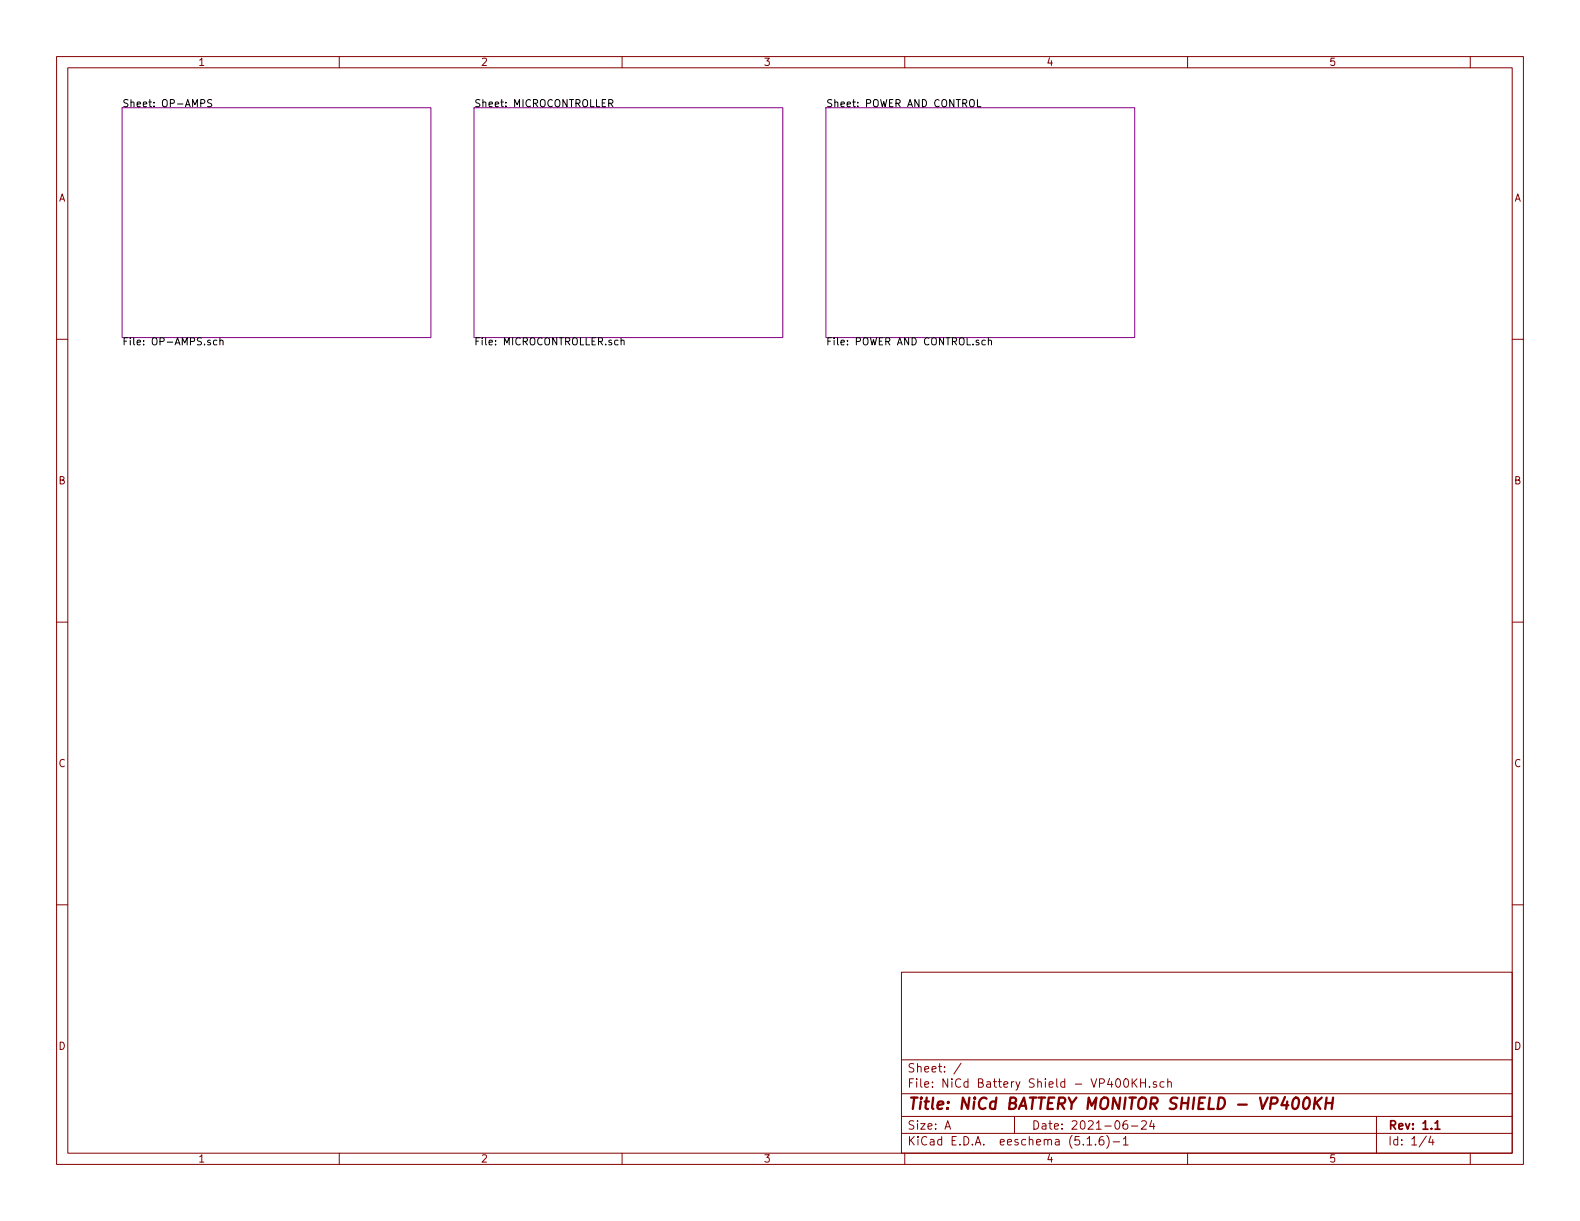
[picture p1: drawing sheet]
<svg xmlns="http://www.w3.org/2000/svg" width="279mm" height="216mm" viewBox="0 0 279 216" stroke-linecap="round" stroke-linejoin="round" font-family="sans-serif">
<g fill="none" stroke="#840000" stroke-width=".18">
<path d="M10 10h259.4v195.9h-259.4zM12 12h255.4v191.9h-255.4zM60 10v2M110 10v2M160 10v2M210 10v2M260 10v2M10 60h2M267.4 60h2M10 110h2M267.4 110h2M10 160h2"/>
<path d="M267.4 160h2M159.4 171.9h108v32h-108zM159.4 197.4h108M159.4 193.4h108M159.4 187.4h108M167.1 199.7l.5-1.5 .5 1.5M167.2 199.2h.8M170 188l-1.3 1.9M179.4 197.4v3M198.9 190.9l.3-.1a.94 .94 0 0 1 0 1.5 .79 .79 0 0 1-.3-1.4zM199.3 198.2a.62 .62 0 0 0-.7 .6l.1 .7 .2 .2 .5-.2v-.5l-.1-.2h-.4l-.3 .2M200.1 199.1h1.1"/>
<path d="M200.2 190.8v1.5M200.4 191.4l.7 .9M201.1 190.8l-.9 .8M201.7 190.8v1.5M201.7 191.5h.9M201.9 198.3l.2-.1h.3l.3 .1v.3v.2l-.9 .9h.9M202.6 190.8v1.5M203.3 192.1v.2M203.7 198.1l-.4 1.1h.9M204 198.7v1M204.5 191.3h-.4l-.2 .2 .1 .2 .5 .1v.4h-.6M205.8 191.3h-.4l-.3 .2 .1 .6 .2 .2 .4-.1"/>
<path d="M206.5 191.4l.2-.1h.4v1M206.5 190.8v1.5M243.4 197.4v6.5M60 203.9v2M110 203.9v2M159.4 200.4h108M160 203.9v2M192.2 201.4l.5-.4v1.5M192.2 202.5h.9M193.7 202.3v.2M195.1 201a.59 .59 0 0 0-.7 .6v.7l.2 .2 .5-.2 .1-.5-.1-.2-.5-.1-.2 .3M195.7 200.8a1.71 1.71 0 0 1 0 2.2"/>
<path d="M196.8 201.9h1.2M198.7 201.4l.4-.4v1.5M198.7 202.5h.8M210 203.9v2M252.2 200.9l-1.2 1.9M253 200.9l-.3 1.1h.9M253.4 201.5v1M260 203.9v2"/>
</g>
<path d="M253.8 198.6l.4-.4v1.5M253.8 199.7h.8" fill="none" stroke="#840000" stroke-width=".3"/>
<path d="M228.9 194.2a.44 .44 0 0 1 .5-.1 .44 .44 0 0 1 .3 .4 1.15 1.15 0 0 1-.8 1.6 1.3 1.3 0 0 1 0-1.9zM230.8 194.2a.44 .44 0 0 1 .5-.1 .44 .44 0 0 1 .3 .4 1.15 1.15 0 0 1-.8 1.6l-.2-.1a1.52 1.52 0 0 1 .2-1.8zM232.6 194.1l-.3 2M232.8 194.9l.7 1.2M233.7 194.1l-1.3 1.1M234.5 195h1.1M234.6 194.1l-.3 2M235.7 194.1l-.2 2" fill="none" stroke="#840000" stroke-width=".41"/>
<path d="M21.6 19.1h54.6v40.6h-54.6zM83.8 19.1h54.6v40.6h-54.6zM146 19.1h54.7v40.6h-54.7z" fill="none" stroke="#840084" stroke-width=".18"/>
<g fill="none" stroke="#000" stroke-width=".18">
<path d="M35.5 18.3l.6-.1 .1-.5-.2-.1h-.5v1.3M37.4 17.7l-.4-.1-.3 .3 .1 .3 .6 .2v.3l-.2 .2-.5-.1M107.6 18.3l.7-.1 .1-.2-.1-.3-.2-.1h-.5v1.3M107.9 18.3l.5 .6M172.8 17.6v1.3h.7M38.9 59.7v1.3M109.8 59.7v1.3M174.8 59.7v1.3M38.4 60.2l-.4-.1-.3 .3 .2 .5h.5M38.9 60.3l.2-.2 .3 .1v.8M109.8 60.3l.2-.2 .3 .1 .1 .8M174.2 60.2l-.3-.1-.3 .3 .2 .5h.4"/>
<path d="M174.8 60.3l.2-.2 .3 .1v.8"/>
</g>
<text font-size="2.8" fill="#840000" x="160.4" y="196.2">Title: NiCd BATTERY MONITOR SHIELD - VP400KH</text>
<g font-size="2.1" fill="#840000">
<text x="160.4" y="189.6">Sheet: /</text>
<text x="160.4" y="192.3">File: NiCd Battery Shield - VP400KH.sch</text>
<text x="160.4" y="202.5">KiCad E.D.A. eeschema (5.1.6)-1</text>
<text x="160.4" y="199.7">Size: A</text>
<text x="182.4" y="199.7">Date: 2021-06-24</text>
<text x="245.4" y="199.7">Rev: 1.1</text>
<text x="245.4" y="202.5">Id: 1/4</text>
</g>
<g font-size="1.8" fill="#840000">
<text x="35" y="11.6">1</text>
<text x="85" y="11.6">2</text>
<text x="135" y="11.6">3</text>
<text x="185" y="11.6">4</text>
<text x="235" y="11.6">5</text>
<text x="10.4" y="35.6">A</text>
<text x="267.8" y="35.6">A</text>
<text x="10.4" y="85.6">B</text>
<text x="267.8" y="85.6">B</text>
<text x="10.4" y="135.6">C</text>
<text x="267.8" y="135.6">C</text>
<text x="10.4" y="185.6">D</text>
<text x="267.8" y="185.6">D</text>
<text x="35" y="205.5">1</text>
<text x="85" y="205.5">2</text>
<text x="135" y="205.5">3</text>
<text x="185" y="205.5">4</text>
<text x="235" y="205.5">5</text>
</g>
<g font-size="1.8">
<text x="21.6" y="18.9">Sheet: OP-AMPS</text>
<text x="83.8" y="18.9">Sheet: MICROCONTROLLER</text>
<text x="146" y="18.9">Sheet: POWER AND CONTROL</text>
<text x="21.6" y="61.1">File: OP-AMPS.sch</text>
<text x="83.8" y="61.1">File: MICROCONTROLLER.sch</text>
<text x="146" y="61.1">File: POWER AND CONTROL.sch</text>
</g>
</svg>
